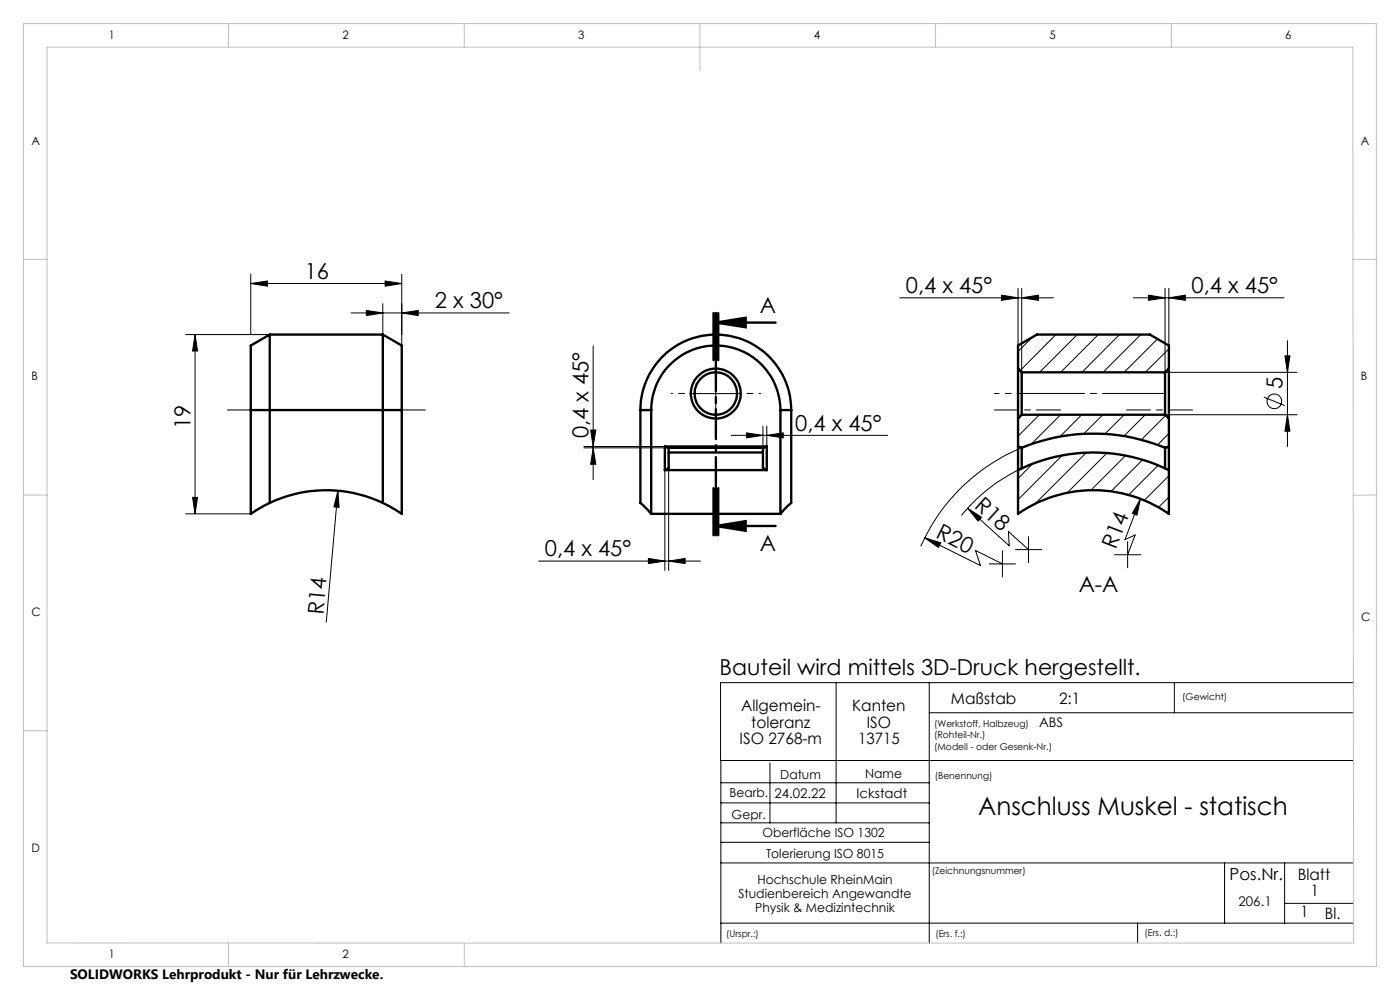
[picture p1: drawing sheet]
<svg xmlns="http://www.w3.org/2000/svg" width="297mm" height="210mm" viewBox="0 0 297 210" stroke-linecap="round" stroke-linejoin="round" font-family="sans-serif">
<g fill="none" stroke="#000" stroke-width=".21">
<path d="M53.2 58.2v12.8M81.7 59.6l3.5 .5-3.5 .6zM85.2 58.2v17.5M39.4 71h17.8M41.4 71v38M41.4 71l.5 3.5h-1zM53.2 60.1l3.5-.5v1.1zM53.2 60.1h32M74.5 66.4h33.5M77.7 65.9l3.5 .5-3.5 .5zM81.2 64.4v11.3M85.2 66.4l3.5-.5v1z"/>
<path d="M125.8 73.4v28.3M151.8 78.5v10M190.9 63.2h32.6M212.5 62.6l3.5 .6-3.5 .5zM216 61.2v17M216.7 63.2l3.6-.6v1.1zM216.7 61.2v17.8M219 71.6l-3 3M224 71l-7.6 7.6M228.5 71l-8 8M233 71l-8 8M237.5 71l-8 8"/>
<path d="M240.4 63.2h32M242 71l-8 8M243.7 62.6l3.5 .6-3.5 .5zM245.6 71.9l-7.1 7.1M247.2 61.2v17.8h27.9M248 63.2l3.5-.6v1.1zM248 61.2v17M248 74l-5 5M272.6 75.5h1l-.5 3.5zM273.1 72.2v22.5M123.9 95h17.9M123.9 94.7h17.1"/>
<path d="M125.3 91.2h1.1l-.6 3.5zM125.8 95l.6 3.5h-1.1zM141 99.7v21.3M141.9 99.3v21.7M146.9 83.5h9.9M155.1 92.3h33.2M158.4 91.8l3.5 .5-3.5 .6zM161.9 90.4v4.6M162.7 92.3l3.5-.5v1.1zM162.7 90.4v4.3M216 99.7a36.1 36.1 0 0 0-12 9.6M216.7 95a40 40 0 0 0-21.4 20.9"/>
<path d="M219.1 98.3l-3.1 3.2M220.5 88l-4.5 4.5M225 88l-6.2 6.2M225.4 96.6l-9.4 9.4M229.5 88l-4.6 4.6M230.4 96l-10.8 10.9M234 88l-4.1 4M234.8 96.1l-8.4 8.5M238.5 88l-4.1 4.1M238.8 96.6l-7.4 7.4M242.4 97.5l-6.7 6.7M243 88l-4.6 4.5"/>
<path d="M245.7 98.7l-6.3 6.3M247.2 88h27.9M247.3 88.1l-5.2 5.2M248 92l-2.4 2.4M268.1 84.2l4.5 1.8M273.1 88l.5 3.5h-1zM39.4 109h13.8M40.9 105.5h1l-.5 3.5zM71.7 104.1l.2 3.5-1.1-.1zM71.7 104.1l-2.5 27.9M114.3 119h34.3M137.5 118.5l3.5 .5-3.5 .5z"/>
<path d="M141.9 119l3.4-.5v1zM196.2 114.1l11.8 5.9-1.1-3.2 5.8 2.8M196.2 114.1l3.4 1-.5 1zM205.3 107.8l2.9 1.9-.7 .9zM205.3 107.8l8.8 8-.2-3.1 4.3 3.9M209.9 119.6h5.5M212.7 116.8v5.6M215.4 116.6h5.6M218.2 113.8v5.6M236.4 117.7h5.6M239.2 114.9v5.5M241.9 105.8l-.7 3.5-1-.4z"/>
<path d="M241.9 105.8l-3.2 8.7 2.1-1-1.6 4.2M248 100.9l-5.3 5.2M248 105.4l-2.2 2.2M177.4 144.8v29.7M197.1 144.8v55.3M197.1 151.2h90M249.1 144.8v6.4M287.1 144.8h-134.2v16.5h134.2M152.9 178.7h44.2M152.9 174.5h44.2M152.9 170.3h44.2M152.9 166h44.2"/>
<path d="M152.9 161.3v38.8M163.3 161.8v12.7M152.9 195.8h134.3M152.9 183h134.2M241.3 195.8v4.3M259.8 183v12.8M272.5 183v12.8M272.5 191.6h14.7"/>
<circle cx="270.3" cy="85.1" r="1.56"/>
</g>
<g fill="none" stroke="#000" stroke-width=".5">
<path d="M57.2 71v35.7M57.2 71l-4 2.3v13.7M57.2 71h24M81.2 71v35.7M81.2 71l4 2.3v13.7M151.4 66.4v10M151.8 71a16 16 0 0 0-15.9 16M151.8 73.3a13.7 13.7 0 0 0-13.7 13.7M151.8 73.3a13.7 13.7 0 0 1 13.8 13.7M151.8 71a16 16 0 0 1 16.1 16M151.8 71v2.3M151.8 68.4l6.4-1v2z"/>
<path d="M151.8 68.4h12.7M151.9 66.4v10M152.4 66.4v10M216 78.2v10.6M216 78.2v-4.9l4-2.3h23.9l4.1 2.3v4.9M216 78.2l.7 .8M216.7 79v9M216.7 79h30.5M247.2 79v9M248 78.2v10.6M248 78.2l-.8 .8M53.2 87v22l4-2.3"/>
<path d="M53.2 87h32M85.2 87v22l-4-2.3M135.9 87v19.7l2.2 2.3M135.9 87h2.2M138.1 87v22M141 94.7h21.7M141 94.7v5M141 99.7h21.7M141 94.7l.8 .3h20.1l.8-.3M141.9 96h20M141.9 95v4.3l-.9 .4M161.9 95v4.3l.8 .4"/>
<path d="M162.7 94.7v5M165.6 87h2.3M165.6 87v22M167.9 87v19.7l-2.3 2.3M216 94.7l.7 .3a40.2 40.2 0 0 1 30.5 0l.8-.3M216 88.8v20.2a28.1 28.1 0 0 1 32 0v-20.2M216 99.7a36.1 36.1 0 0 1 32 0M216.7 88l-.7 .8M216.7 88h30.5M216.7 95v4.3M247.2 88l.8 .8M247.2 95v4.3"/>
<path d="M57.2 106.7a28.1 28.1 0 0 1 24 0M138.1 109h27.5M151.4 103.5v10M151.8 111.6l6.4-1v2zM151.8 111.6h12.7M151.9 103.5v10M152.4 103.5v10z"/>
<circle cx="151.8" cy="83.5" r="5.3"/>
<circle cx="151.9" cy="83.5" r="4.5"/>
</g>
<path d="M151.9 78.5v-4.5M146.9 83.5h-4.5M151.9 88.5v4.5M156.9 83.5h4.5" fill="none" stroke="#000" stroke-width=".21" stroke-dasharray="15.2 1.3 1.3 1.3" stroke-dashoffset="14.9"/>
<path d="M216.8 83.5h30.4" fill="none" stroke="#000" stroke-width=".21" stroke-dasharray="15.2 1.3 1.3 1.3" stroke-dashoffset="1.9"/>
<path d="M211 83.5h5.8" fill="none" stroke="#000" stroke-width=".21" stroke-dasharray="15.2 1.3 1.3 1.3" stroke-dashoffset="14.2"/>
<path d="M62.2 87h-14M76.2 87h14M225 87h-14M239 87h14" fill="none" stroke="#000" stroke-width=".21" stroke-dasharray="15.2 1.3 1.3 1.3" stroke-dashoffset="10.1"/>
<path d="M151.9 66.4v47.1" fill="none" stroke="#000" stroke-width=".5" stroke-dasharray="6.3 1.3 1.3 1.3" stroke-dashoffset="-.1"/>
<g fill="none" stroke="#c0c0c0" stroke-width=".21">
<path d="M5 5h287v200h-287zM10 10h277l.2 190.1-277.2-.1zM48.5 5v5M98.5 5v5M148.5 5v10M198.5 5v5M248.5 5v5M5 55h5M287 55h5M5 105h5M292 105h-4.9M5 155h5"/>
<path d="M48.5 200v5M98.5 200v5"/>
</g>
<g fill="#000">
<path d="M71.7 104.1l.2 3.5-1.1-.1zM196.2 114.1l3.4 1-.5 1zM205.3 107.8l2.9 1.9-.7 .9zM241.9 105.8l-.7 3.5-1-.4z"/>
<path d="M41.4 71l.5 3.5h-1zM40.9 105.5h1l-.5 3.5zM272.6 75.5h1l-.5 3.5zM273.1 88l.5 3.5h-1z"/>
<path d="M77.7 65.9l3.5 .5-3.5 .5zM85.2 66.4l3.5-.5v1z"/>
<path d="M81.7 59.6l3.5 .5-3.5 .6zM53.2 60.1l3.5-.5v1.1z"/>
<path d="M151.8 68.4l6.4-1v2zM151.8 111.6l6.4-1v2z"/>
<path d="M125.8 95l.6 3.5h-1.1zM125.3 91.2h1.1l-.6 3.5z"/>
<path d="M158.4 91.8l3.5 .5-3.5 .6zM162.7 92.3l3.5-.5v1.1zM212.5 62.6l3.5 .6-3.5 .5zM216.7 63.2l3.6-.6v1.1z"/>
<path d="M141.9 119l3.4-.5v1zM137.5 118.5l3.5 .5-3.5 .5zM248 63.2l3.5-.6v1.1zM243.7 62.6l3.5 .6-3.5 .5z"/>
</g>
<text font-size="5.3" x="207.5" y="172.8">Anschluss Muskel - statisch</text>
<g font-size="4.7">
<text x="64.6" y="59.1">16</text>
<text x="92.3" y="65.4">2 x 30°</text>
<text x="192.2" y="62.1">0,4 x 45°</text>
<text x="252.8" y="62.1">0,4 x 45°</text>
<text x="161.2" y="66.3">A</text>
<text x="272.1" y="82.5" transform="rotate(-90 272.1 82.5)">5</text>
<text x="40.4" y="91" transform="rotate(-90 40.4 91)">19</text>
<text x="124.9" y="93" transform="rotate(-90 124.9 93)">0,4 x 45°</text>
<text x="168.7" y="91.3">0,4 x 45°</text>
<text x="206.5" y="107.5" transform="rotate(42 206.5 107.5)">R18</text>
<text x="198.3" y="114" transform="rotate(27 198.3 114)">R20</text>
<text x="115.6" y="118">0,4 x 45°</text>
<text x="161.2" y="116.9">A</text>
<text x="236.7" y="116.8" transform="rotate(-69 236.7 116.8)">R14</text>
<text x="228.8" y="125.6">A-A</text>
<text x="68.6" y="130.5" transform="rotate(-85 68.6 130.5)">R14</text>
<text x="152.7" y="143.3">Bauteil wird mittels 3D-Druck hergestellt.</text>
</g>
<text font-size="3.5" x="260.8" y="186.7">Pos.Nr.</text>
<g font-size="3.3">
<text x="201.7" y="149.2">Maßstab</text>
<text x="224.7" y="149.2">2:1</text>
<text x="157.2" y="150.9">Allgemein-</text>
<text x="159.4" y="154.4">toleranz</text>
<text x="180.8" y="150.9">Kanten</text>
<text x="183.9" y="154.4">ISO</text>
<text x="156.9" y="157.9">ISO 2768-m</text>
<text x="182" y="157.9">13715</text>
<text x="275.3" y="186.6">Blatt</text>
<text x="278.1" y="190">1</text>
<text x="275.9" y="194.6">1</text>
<text x="281.1" y="194.9">Bl.</text>
</g>
<text font-size="2.9" x="14.9" y="207.6">SOLIDWORKS Lehrprodukt - Nur für Lehrzwecke.</text>
<g font-size="2.8">
<text x="220.4" y="154.2">ABS</text>
<text x="164.3" y="169.2">24.02.22</text>
<text x="181.7" y="169.2">Ickstadt</text>
<text x="262.8" y="192.2">206.1</text>
</g>
<g font-size="2.7">
<text x="165.5" y="165.2">Datum</text>
<text x="183.5" y="165.1">Name</text>
<text x="154.7" y="169">Bearb.</text>
<text x="155.2" y="173.6">Gepr.</text>
<text x="161.8" y="177.5">Oberfläche ISO 1302</text>
<text x="162.5" y="182">Tolerierung ISO 8015</text>
<text x="156.7" y="190.4">Studienbereich Angewandte</text>
<text x="160.7" y="187.4">Hochschule RheinMain</text>
<text x="160.2" y="193.4">Physik &amp; Medizintechnik</text>
</g>
<g font-size="2.5">
<text x="23.1" y="8.2">1</text>
<text x="72.7" y="8.2">2</text>
<text x="122.7" y="8.2">3</text>
<text x="172.7" y="8.2">4</text>
<text x="222.7" y="8.2">5</text>
<text x="272.7" y="8.2">6</text>
<text x="6.7" y="30.7">A</text>
<text x="288.7" y="30.7">A</text>
<text x="6.7" y="80.7">B</text>
<text x="288.7" y="80.7">B</text>
<text x="6.7" y="130.7">C</text>
<text x="288.8" y="131.7">C</text>
<text x="6.7" y="180.7">D</text>
<text x="23.1" y="203.2">1</text>
<text x="72.7" y="203.2">2</text>
</g>
<g font-size="2">
<text x="250.8" y="148.6">(Gewicht)</text>
<text x="198.2" y="154.1">(Werkstoff, Halbzeug)</text>
<text x="198.2" y="156.6">(Rohteil-Nr.)</text>
<text x="198.2" y="159.1">(Modell - oder Gesenk-Nr.)</text>
<text x="198.3" y="165.3">(Benennung)</text>
<text x="197.7" y="185.4">(Zeichnungsnummer)</text>
<text x="154.1" y="198.7">(Urspr.:)</text>
<text x="198.4" y="198.7">(Ers. f.:)</text>
<text x="242.8" y="198.6">(Ers. d.:)</text>
</g>
</svg>
